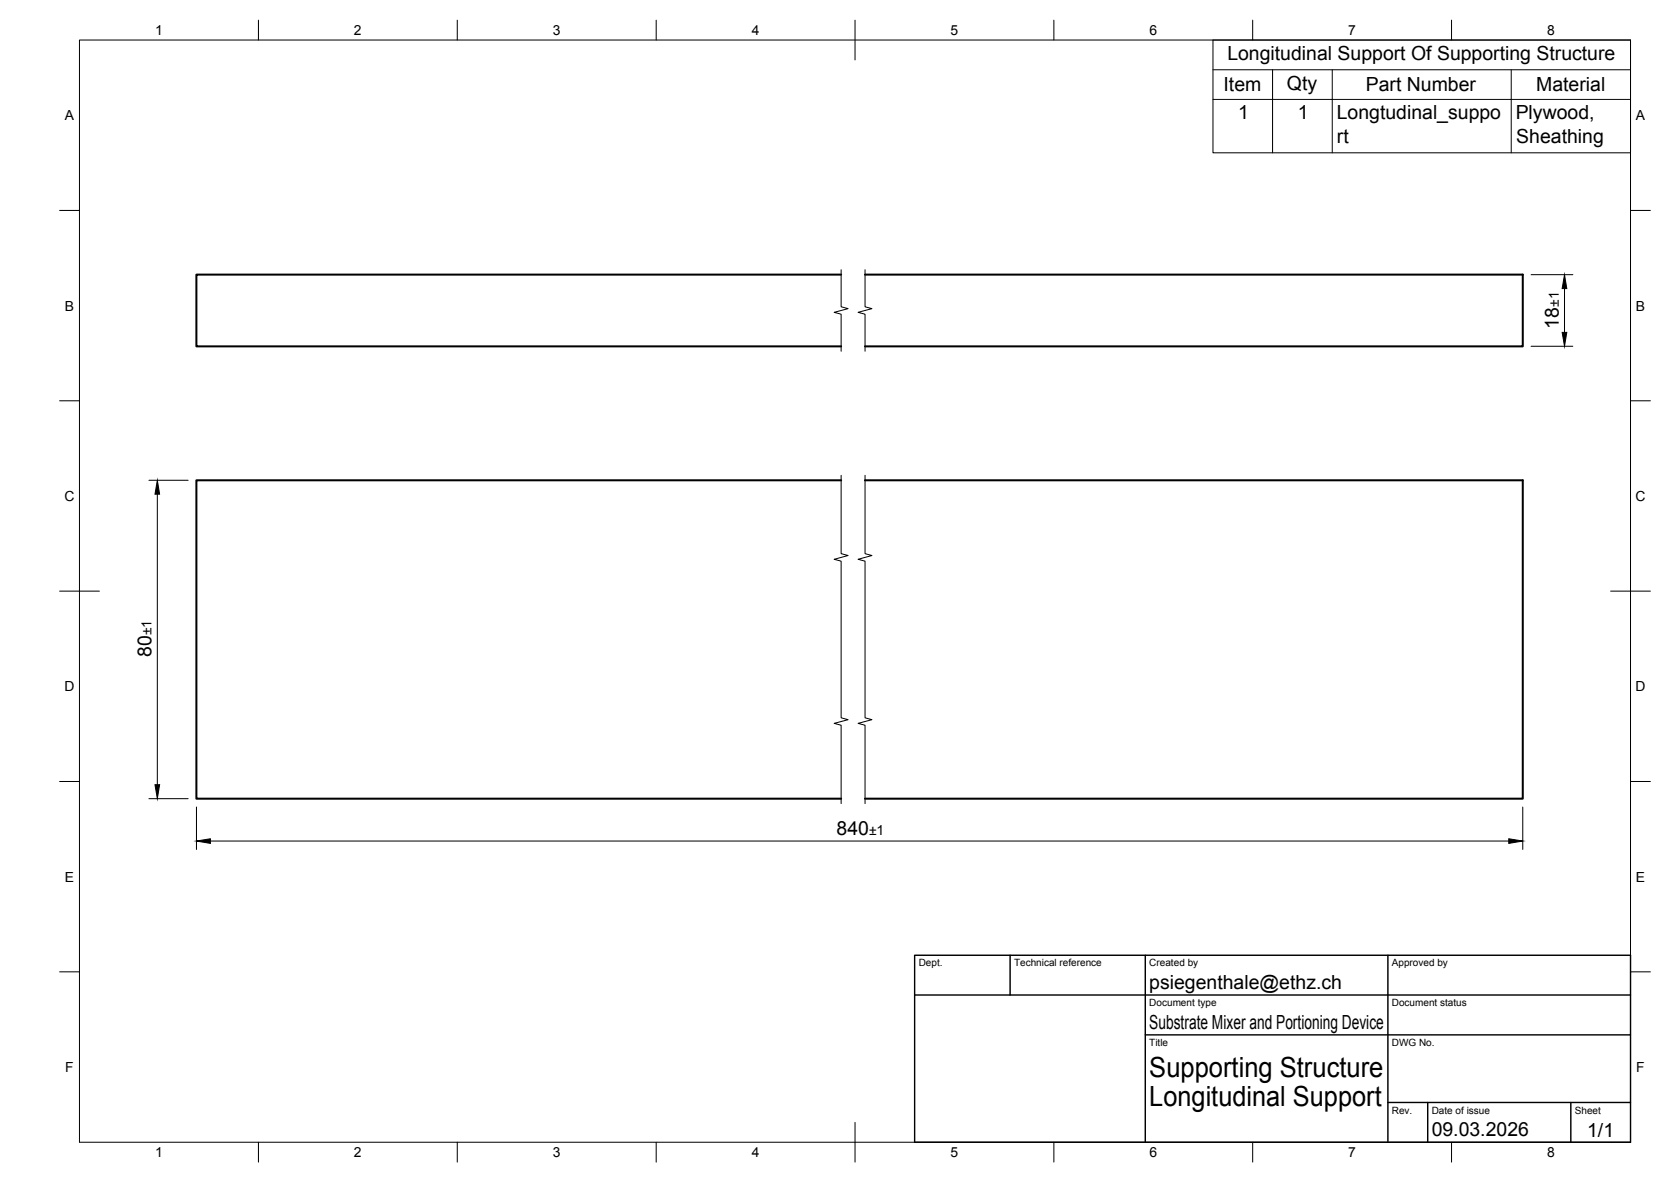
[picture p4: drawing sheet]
<svg xmlns="http://www.w3.org/2000/svg" width="420mm" height="297mm" viewBox="0 0 420 297" stroke-linecap="round" stroke-linejoin="round" font-family="sans-serif">
<path d="M211.5 69h-162.1v18h162.1M217.5 69h165.4v18h-165.4M211.5 120.7h-162.1v80h162.1M217.5 120.7h165.4v80h-165.4" fill="none" stroke="#000" stroke-width=".51"/>
<g fill="none" stroke="#000" stroke-width=".25">
<path d="M20 10.1h390v276.9h-390zM65 5.1v5M115 5.1v5M165 5.1v5M215 5.1v10M265 5.1v5M305 10.1h105v28.3h-105zM305 17.5h105M315 5.1v5M320 17.5v20.9M335 17.5v20.9M365 5.1v5"/>
<path d="M380 17.5v20.9M305 25h105M15 52.9h5M410 52.9h5M211.5 67.8v9.3l1.8 .5-3.6 .9 1.8 .5v9.3M217.5 67.8v9.3l1.7 .5-3.4 .9 1.7 .5v9.3M385 69h10.5M393.4 72.5v11M385 87h10.5M15 100.7h5M211.5 119.5v19.6l1.8 .5-3.6 1 1.8 .4v39.4l1.8 .5-3.6 .9 1.8 .5v19.7M217.5 119.5v19.6l1.7 .5-3.4 1 1.7 .4v39.4l1.7 .5-3.4 .9 1.7 .5v19.7"/>
<path d="M410 100.7h5M37.4 120.7h9.9M39.6 124.2v73M15 148.6h10M405 148.6h10M15 196.4h5M410 196.4h5M37.4 200.7h9.9M49.4 202.8v10.7M52.9 211.4h326.5M382.9 202.8v10.7M15 244.2h5"/>
<path d="M410 244.2h5M65 287v5M115 287v5M165 287v5M215 282.1v9.9M265 287v5M315 287v5M365 287v5"/>
</g>
<path d="M230 240.1h180v46.9h-180zM230 250h180M254 240.1v9.9M288 240.1v46.9M349 240.1v46.9M288 260.1h122M349 277.1h61M359 277.1v9.9M395 277.1v9.9" fill="none" stroke="#000" stroke-width=".36"/>
<path d="M393.4 69l.6 3.5h-1.2zM392.8 83.5h1.2l-.6 3.5zM39.6 120.7l.5 3.5h-1.1zM39 197.2h1.1l-.5 3.5zM49.4 211.4l3.5-.6v1.1zM379.4 210.8l3.5 .6-3.5 .5z" fill="#000" stroke="#000" stroke-width=".25"/>
<g font-size="7">
<text x="289" y="270.6">Supporting Structure</text>
<text x="289" y="278.1">Longitudinal Support</text>
</g>
<g font-size="4.9">
<text x="308.6" y="15.1">Longitudinal Support Of Supporting Structure</text>
<text x="307.7" y="23">Item</text>
<text x="323.6" y="22.5">Qty</text>
<text x="343.4" y="23">Part Number</text>
<text x="386.3" y="23">Material</text>
<text x="311.3" y="29.9">1</text>
<text x="326.3" y="29.9">1</text>
<text x="336.1" y="30">Longtudinal_suppo</text>
<text x="336.2" y="35.8">rt</text>
<text x="381.1" y="30">Plywood,</text>
<text x="381.3" y="35.9">Sheathing</text>
<text x="391.9" y="82.6" transform="rotate(-90 391.9 82.6)">18</text>
<text x="38.1" y="165.1" transform="rotate(-90 38.1 165.1)">80</text>
<text x="210.4" y="209.9">840</text>
<text x="289" y="248.5">psiegenthale@ethz.ch</text>
<text x="289" y="258.6">Substrate Mixer and Portioning Device</text>
<text x="360" y="285.5">09.03.2026</text>
<text x="399.1" y="285.7">1/1</text>
</g>
<g font-size="3.5">
<text x="39" y="8.8">1</text>
<text x="89" y="8.8">2</text>
<text x="139" y="8.8">3</text>
<text x="189" y="8.8">4</text>
<text x="239" y="8.8">5</text>
<text x="289" y="8.8">6</text>
<text x="339" y="8.8">7</text>
<text x="389" y="8.8">8</text>
<text x="16.3" y="30.2">A</text>
<text x="411.3" y="30.2">A</text>
<text x="391.9" y="77.2" transform="rotate(-90 391.9 77.2)">±1</text>
<text x="16.3" y="78">B</text>
<text x="411.3" y="78">B</text>
<text x="16.2" y="125.9">C</text>
<text x="411.2" y="125.9">C</text>
<text x="38.1" y="159.7" transform="rotate(-90 38.1 159.7)">±1</text>
<text x="16.2" y="173.7">D</text>
<text x="411.2" y="173.7">D</text>
<text x="218.5" y="209.9">±1</text>
<text x="16.3" y="221.6">E</text>
<text x="411.3" y="221.6">E</text>
<text x="16.4" y="269.4">F</text>
<text x="411.4" y="269.4">F</text>
<text x="39" y="290.8">1</text>
<text x="89" y="290.8">2</text>
<text x="139" y="290.8">3</text>
<text x="189" y="290.8">4</text>
<text x="239" y="290.8">5</text>
<text x="289" y="290.8">6</text>
<text x="339" y="290.8">7</text>
<text x="389" y="290.8">8</text>
</g>
<g font-size="2.5">
<text x="231" y="242.9">Dept.</text>
<text x="255" y="242.9">Technical reference</text>
<text x="289" y="242.9">Created by</text>
<text x="350" y="242.9">Approved by</text>
<text x="289" y="252.8">Document type</text>
<text x="350" y="252.8">Document status</text>
<text x="289" y="262.9">Title</text>
<text x="350" y="262.9">DWG No.</text>
<text x="350" y="279.9">Rev.</text>
<text x="360" y="279.9">Date of issue</text>
<text x="396" y="279.9">Sheet</text>
</g>
</svg>
